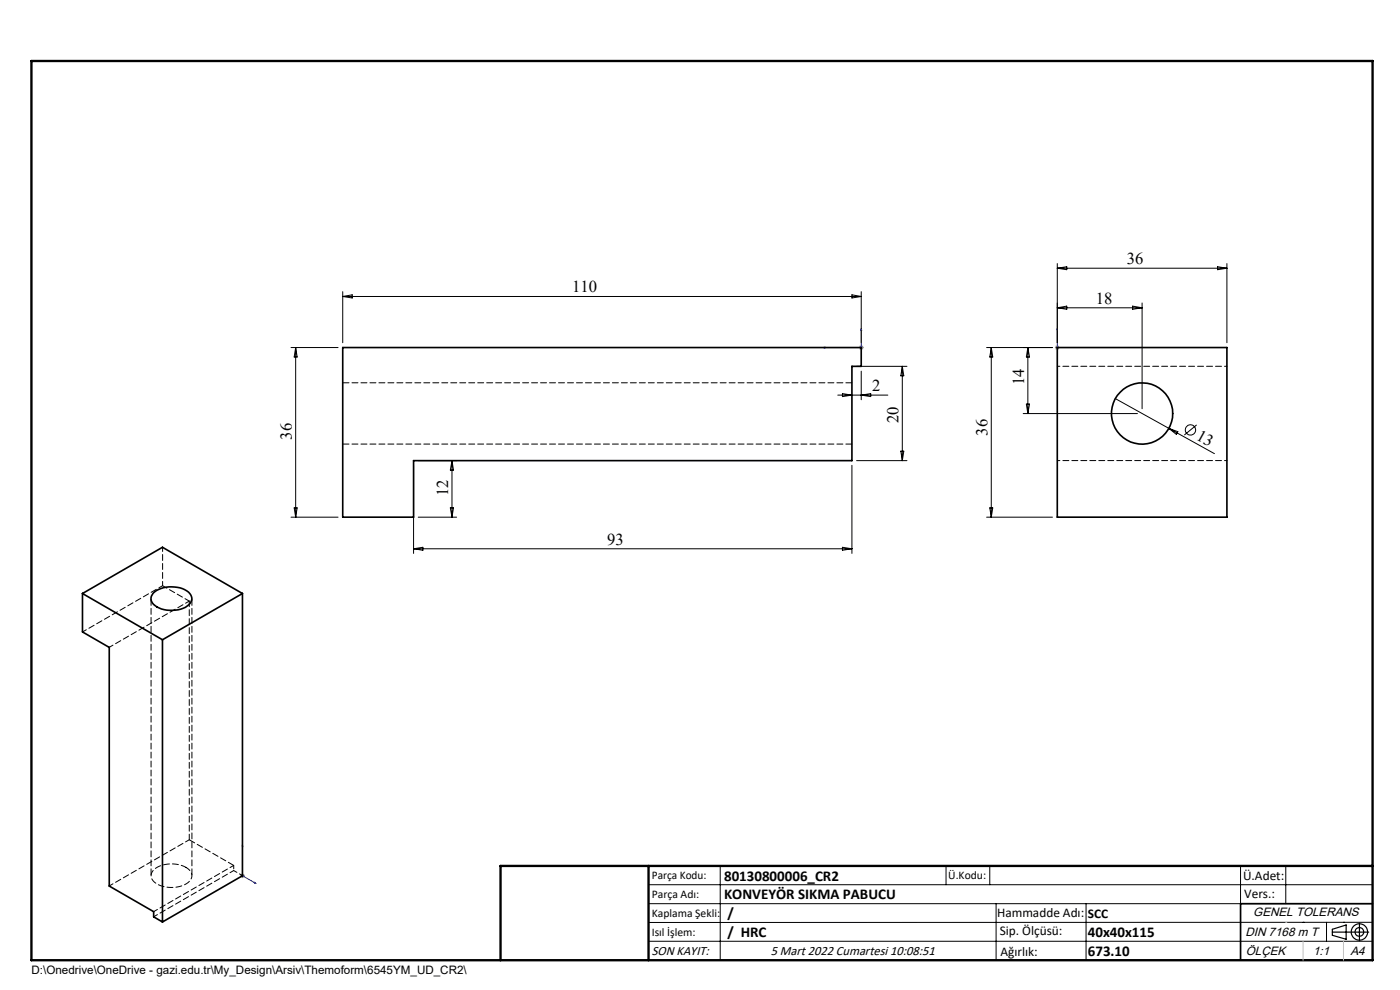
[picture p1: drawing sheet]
<svg xmlns="http://www.w3.org/2000/svg" width="297mm" height="210mm" viewBox="0 0 297 210" stroke-linecap="round" stroke-linejoin="round" font-family="sans-serif">
<g fill="none" stroke="#000" stroke-width=".21">
<path d="M224.3 55.9v16.8M224.3 56.9l2-.3v.6zM224.3 56.9h36M258.3 56.6l2 .3-2 .3zM260.3 55.9v16.8M61.7 73.7h10M62.7 73.7l.3 2h-.6zM62.7 73.7v36M72.7 61.9v10.8M72.7 62.9h110M72.7 62.9l2-.4v.7zM180.7 62.5l2 .4-2 .3z"/>
<path d="M181.7 77.7h10.7M182.7 61.9v10.8M182.7 78.7v6.1M191.4 77.7v20M191.4 77.7l.3 2h-.6zM209.3 73.7h14M210.3 73.7l.3 2h-.6zM210.3 73.7v36M218.1 73.7v14M218.1 73.7l.3 2h-.7zM224.3 65.3h18M224.3 65.3l2-.4v.7z"/>
<path d="M240.3 64.9l2 .4-2 .3zM242.3 64.3v22.4M87.7 98.7v18.7M88.7 97.7h8.2M95.9 97.7v12M95.9 97.7l.3 2h-.7zM177.7 83.8h10.6M178.7 83.5l2 .3-2 .3zM180.7 98.7v18.7M181.7 97.7h10.7M182.7 83.8l2-.3v.6zM191.1 95.7h.6l-.3 2z"/>
<path d="M217.1 87.7h24.2M217.7 85.7h.7l-.3 2zM236.6 84.6l21 11.6M248 90.9l1.9 .7-.3 .5zM253.9 90.1l-2.7 2.2M61.7 109.7h10M62.4 107.7h.6l-.3 2zM87.7 116.4h93M87.7 116.4l2-.3v.6zM88.7 109.7h8.2M95.5 107.7h.7l-.3 2zM178.7 116.1l2 .3-2 .3z"/>
<path d="M209.3 109.7h14M210 107.7h.6l-.3 2zM137.6 187.7h153.6M137.6 191.7h153.6M137.6 199.7h153.6M152.8 183.7v20M200.7 183.7v4M210 183.7v4M211.3 191.7v12M230.4 191.7v12M263.2 183.7v20M272.8 183.7v8"/>
<path d="M276.4 195.6h.1M281.4 195.6v4.1M285 195.6h.1M291.2 195.6l-153.6 .1"/>
<circle cx="252.5" cy="91.2" r="1.1"/>
</g>
<g fill="none" stroke="#000" stroke-width=".25">
<path d="M282.6 197.7h7.8M282.6 197.1l3-.9v3l-3-.8zM288.4 195.8v3.8M106.2 203.7h185"/>
<circle cx="288.4" cy="197.7" r="1.74"/>
<circle cx="288.4" cy="197.7" r=".93"/>
</g>
<path d="M174.6 73.7l.4-.1v.2zM182.7 69.7l.1 .4h-.2zM182.7 69.7v4h-8.1M224.3 69.7v.4v-.4M224.3 73.6v.2zM224.3 73.7h.1M224.3 69.7v4M51.4 179.2l.1 .3-.1-.1zM51.4 179.2v6.6l2.9 1.6M54 187.2l.3 .2h-.3z" fill="none" stroke="#00f" stroke-width=".21"/>
<path d="M182.2 73.7h1M182.4 73.4l.7 .7M182.7 73.2v1M183.1 73.4l-.7 .7M223.8 73.7h1M223.9 73.4l.7 .7M224.3 73.2v1M224.6 73.4l-.7 .7M50.9 185.8h1.1M51.1 185.4l.7 .7M51.4 185.3v1M51.8 185.4l-.7 .7" fill="none" stroke="#808080" stroke-width=".21"/>
<path d="M291.2 191.7h-28v12" fill="none" stroke="#000" stroke-width=".35"/>
<path d="M6.7 12.9h284.5v190.8h-284.5zM137.6 183.7v20M291.2 183.7h-185v20" fill="none" stroke="#000" stroke-width=".5"/>
<path d="M276.4 199.7v4M285 199.7v4" fill="none" stroke="#c0c0c0" stroke-width=".21"/>
<path d="M272.8 195.6h.1" fill="none" stroke="#c0c0c0" stroke-width=".25"/>
<g fill="#00f">
<path d="M182.7 69.7l.1 .4h-.2zM174.6 73.7l.4-.1v.2z"/>
<path d="M224.3 69.7v.4zM224.3 73.6v.2z"/>
<path d="M54 187.2l.3 .2h-.3zM51.4 179.2l.1 .3-.1-.1z"/>
</g>
<g fill="none" stroke="#000" stroke-width=".35">
<path d="M72.7 73.7h110v4h-2v20h-93v12h-15zM224.3 73.7h36v36h-36zM17.5 125.9v8.1l5.7 3.3v50.7l9.4 5.4v1.1l1.9 1.1M17.5 125.9l17 9.8M17.5 125.9l17-9.8 16.9 9.8M32.5 125.8a6.1 6.1 0 0 1 7.8 .1 1.67 1.67 0 0 1-.6 2.6 6.4 6.4 0 0 1-7.1-.3 1.63 1.63 0 0 1-.1-2.4zM34.5 135.7v59.9M51.4 125.9v59.9l-16.9 9.8M51.4 125.9l-16.9 9.8"/>
<circle cx="242.3" cy="87.7" r="6.5"/>
</g>
<path d="M72.7 94.2h108M180.7 81.2h-108M40.2 178.1l9.4 5.5" fill="none" stroke="#000" stroke-width=".21" stroke-dasharray="1.3 .6"/>
<path d="M224.3 77.7h36M260.3 97.7h-36" fill="none" stroke="#000" stroke-width=".21" stroke-dasharray="1.3 .6" stroke-dashoffset=".7"/>
<path d="M34.5 124.2l5.7 3.3M39.4 184a6.2 6.2 0 0 0-7 .8 1.86 1.86 0 0 0 1.1 2.8 6.4 6.4 0 0 0 6.7-.7 1.78 1.78 0 0 0-.8-2.9" fill="none" stroke="#000" stroke-width=".21" stroke-dasharray="1.3 .6" stroke-dashoffset=".2"/>
<path d="M34.5 116.1v8.1M17.5 134l17-9.8M23.2 137.3l17-9.8M23.2 187.9l17-9.8M49.6 183.6l-17 9.8M49.6 184.7l-17 9.8" fill="none" stroke="#000" stroke-width=".21" stroke-dasharray="1.3 .6" stroke-dashoffset=".4"/>
<path d="M40.2 127.5v50.6" fill="none" stroke="#000" stroke-width=".21" stroke-dasharray="1.3 .6" stroke-dashoffset=".1"/>
<path d="M49.6 184.7l1.9 1.1M49.6 183.6v1.1" fill="none" stroke="#000" stroke-width=".21" stroke-dasharray="1.3 .6" stroke-dashoffset=".5"/>
<path d="M32 127v58.8M40.7 185.8v-58.8" fill="none" stroke="#000" stroke-width=".21" stroke-dasharray="1.3 .6" stroke-dashoffset="-.2"/>
<g font-size="3.5">
<text x="239.1" y="56">36</text>
<text x="121.4" y="62">110</text>
<text x="232.5" y="64.4">18</text>
<text x="185" y="83">2</text>
<text x="217.2" y="81.7" transform="rotate(-90 217.2 81.7)">14</text>
<text x="190.6" y="89.8" transform="rotate(-90 190.6 89.8)">20</text>
<text x="61.9" y="93.2" transform="rotate(-90 61.9 93.2)">36</text>
<text x="209.5" y="92.4" transform="rotate(-90 209.5 92.4)">36</text>
<text x="253.6" y="93" transform="rotate(29 253.6 93)">13</text>
<text x="95" y="105.2" transform="rotate(-90 95 105.2)">12</text>
<text x="128.8" y="115.6">93</text>
</g>
<g font-size="3.2">
<text x="153.6" y="190.8">KONVEYÖR SIKMA PABUCU</text>
<text x="153.6" y="186.8">80130800006_CR2</text>
<text x="154.3" y="194.8">/</text>
<text x="154.3" y="198.8">/ HRC</text>
<text x="230.8" y="198.7">40x40x115</text>
<text x="230.8" y="202.8">673.10</text>
</g>
<g font-size="2.8">
<text x="263.7" y="186.7">Ü.Adet:</text>
<text x="263.9" y="190.5">Vers.:</text>
<text x="211.5" y="194.5">Hammadde Adı:</text>
<text x="230.8" y="194.7">SCC</text>
<text x="138.3" y="202.6">SON KAYIT:</text>
<text x="163.5" y="202.6">5 Mart 2022 Cumartesi 10:08:51</text>
<text x="212.1" y="198.4">Sip. Ölçüsü:</text>
<text x="212.2" y="202.7">Ağırlık:</text>
</g>
<g font-size="2.6">
<text x="265.9" y="194.4">GENEL TOLERANS</text>
<text x="264.2" y="198.5">DIN 7168 m T</text>
<text x="264.3" y="202.6">ÖLÇEK</text>
<text x="278.5" y="202.6">1:1</text>
<text x="286.5" y="202.6">A4</text>
</g>
<g font-size="2.5">
<text x="138.3" y="186.4">Parça Kodu:</text>
<text x="138.3" y="190.5">Parça Adı:</text>
<text x="201.2" y="186.5">Ü.Kodu:</text>
<text x="138.3" y="194.5">Kaplama Şekli:</text>
<text x="138.3" y="198.6">Isıl İşlem:</text>
<text x="6.7" y="206.7">D:\Onedrive\OneDrive - gazi.edu.tr\My_Design\Arsiv\Themoform\6545YM_UD_CR2\</text>
</g>
</svg>
